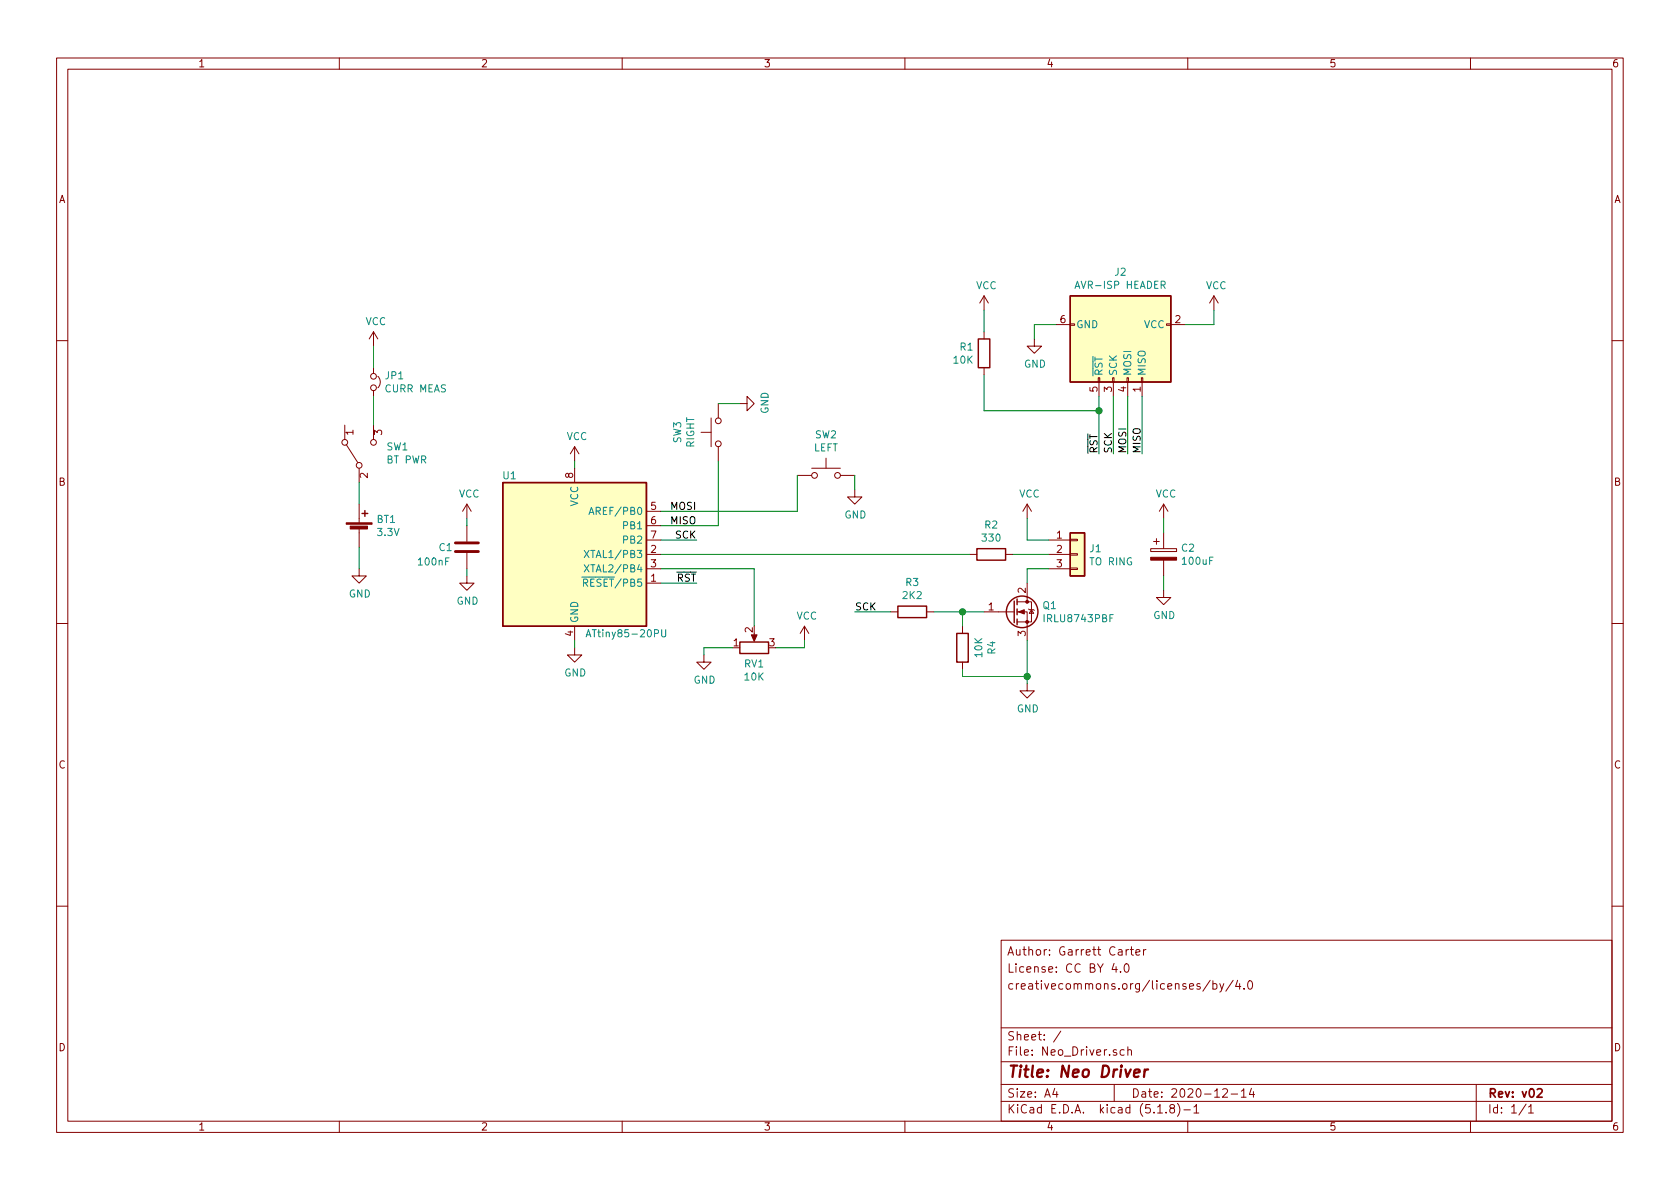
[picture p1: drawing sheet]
<svg xmlns="http://www.w3.org/2000/svg" width="297mm" height="210mm" viewBox="0 0 297 210" stroke-linecap="round" stroke-linejoin="round" font-family="sans-serif">
<g fill="none" stroke="#840000" stroke-width=".18">
<path d="M10 10.3h277v189.9h-277zM12 12.2h273v186.1h-273zM60 10.3v1.9M110 10.3v1.9M160 10.3v1.9M210 10.3v1.9M260 10.3v1.9M66 58.7v2.5M66 58.7l-.7 1.2M66 58.7l.8 1.2M174 52.3v2.6M174 58.7v1.2"/>
<path d="M174 52.3l-.8 1.3M174 52.3l.8 1.3M182.9 59.9v1.3h1.2l-1.2 1.3-1.3-1.3h1.3M186.7 57.4h2.5M189.2 57.3h.8v.2h-.8zM206.2 57.3h.8v.2h-.8zM207 57.4h2.5M214.6 52.3l-.7 1.3M214.6 52.3v2.6M214.6 52.3l.8 1.3M10 60.2h2M61 75.2v2.5"/>
<path d="M61.2 78.6l2 3.2M66 65v1M66 69.1v1M66 75.2v2.5M66.8 66.5a1.41 1.41 0 0 1 0 2.1M101.6 79l-.8 1.3M101.6 79v2.5M101.6 79l.8 1.3M124 76.4h1.7M125.7 73.9v5.1M127 71.4v2.5M127 79v2.5"/>
<path d="M130.8 71.4h1.3v-1.3l1.2 1.3-1.2 1.2v-1.2M174 65v1.3M194.2 66.8h.2v.8h-.2zM194.3 67.6v2.5M196.7 66.8h.3v.8h-.3zM196.8 67.6v2.5M199.3 66.8h.2v.8h-.2zM199.4 67.6v2.5M201.8 66.8h.3v.8h-.3zM201.9 67.6v2.5M285 60.2h2M63.5 82.8v2.5"/>
<path d="M63.5 89.1v3.4M63.5 93.5v3.3M82.5 89.1l-.7 1.3M82.5 89.1v2.6M82.5 93v2.8M82.5 97.8v2.8M82.5 89.1l.8 1.3M101.6 82.8v2.5M114.3 98h2.5M114.3 95.5h2.5M114.3 90.4h2.5M114.3 93h2.5"/>
<path d="M141 84.1h2.5M143.5 82.8h5.1M146 81v1.8M148.6 84.1h2.5M151.1 86.6v1.3h1.3l-1.3 1.2-1.2-1.2h1.2M171.4 98h1.3M177.8 98h1.3M181.6 89.1v2.6M181.6 89.1l-.8 1.3M181.6 89.1l.8 1.3M185.4 98h3.8M185.4 95.5h3.8"/>
<path d="M189.2 95.4h1.3v.2h-1.3zM189.2 97.9h1.3v.3h-1.3zM203.5 97h4.5v.5h-4.5zM204 95.8h1M204.5 95.2v1.1M205.7 89.1v2.6M205.7 94.2v2.8M205.7 99.1v2.7M205.7 89.1l-.7 1.3M205.7 89.1l.8 1.3M10 110.3h2M63.5 100.6v1.2h1.3l-1.3 1.3-1.3-1.3h1.3"/>
<path d="M82.5 101.8v1.3h1.3l-1.3 1.3-1.2-1.3h1.2M101.6 114.5v1.3h1.3l-1.3 1.3-1.3-1.3h1.3M101.6 110.7v2.6M114.3 100.6h2.5M114.3 103.1h2.5M124.5 115.8v1.3h1.2l-1.2 1.3-1.3-1.3h1.3M133.3 112v1M142.2 110.7l-.7 1.3M142.2 110.7v2.6M142.2 110.7l.8 1.3M157.5 108.2h1.2M163.8 108.2h1.3"/>
<path d="M170.2 110.7v1.3M170.2 117.1v1.3M174 108.2h5.3M179.8 108.2h1.8v5.1M179.8 106.4h2.6v3.6h-2.6M181.6 103.1v3.3M181.9 107.7l.1 .1h.8l.1 .1M182.4 107.8l.4 .7h-.8zM185.4 100.6h3.8M189.2 100.5h1.3v.2h-1.3zM205.7 104.4v1.3h1.3l-1.3 1.2-1.2-1.2h1.2M285 110.3h2"/>
<path d="M181.6 120.9v1.3h1.3l-1.3 1.2-1.3-1.2h1.3M10 160.2h2M177 166.3h108v32h-108zM197 170.4l-.4 1h1M197.3 170.9v1M198.1 171.8v.1M198.9 170.6l.2-.2a.81 .81 0 0 1 .6 .6 .81 .81 0 0 1-.3 .9h-.1a.79 .79 0 0 1-.4-1.3zM199.1 167.9v1M199.5 167.9l-.4 .3M199.8 167.9h.6M200.1 167.4v1.3l.3 .2M200.8 168.4l.7-.1v-.3l-.5-.1-.2 .2 .1 .7h.6"/>
<path d="M202.2 167.9v1M202.6 167.9l-.4 .3M214 173.3l-1.3 2M214.5 174l.4-.1 .3 .3-.1 .6-.2 .1-.4-.1M214.5 173.4v1.5M215.7 173.9l.3 1M216.4 173.9l-.5 1.4-.2 .1M218 173.3l-1.3 2M218.8 173.3l-.3 1.1h.9M219.2 173.9v1M220 174.8v.1M220.8 173.5l.2-.1a.8 .8 0 0 1 .5 .8 .8 .8 0 0 1-.5 .7 1 1 0 0 1-.2-1.4z"/>
<path d="M285 160.2h2M60 198.3v1.9M110 198.3v1.9M160 198.3v1.9M177 194.8h108M177 191.8h108M177 187.8h108M177 181.8h108M186.5 192.5l-.4 1h1M186.8 193v1M187.6 182.3l-1.3 2M197 191.8v3"/>
<path d="M198.8 185.7l-.5-.1-.3 .3 .1 .6 .2 .1 .5-.1M199.4 185.7h.1a.37 .37 0 0 1 .6 .1v.8M199.4 185.1v1.5M204.7 196.8h.8M206.2 196.7v.1M207.1 196l-.3-.3 .2-.3a.48 .48 0 0 1 .6 .1l-.1 .4a.52 .52 0 0 0-.6 .2 .52 .52 0 0 0 .1 .6l.4 .1 .2-.1 .1-.4-.3-.3M208.2 195.1a1.71 1.71 0 0 1 0 2.3M209.3 196.3h1.2M210 198.3v1.9M211.1 195.8l.4-.5v1.5M211.1 196.8h.9M216.2 192.7l.2-.2h.4l.2 .5-.9 1h.9"/>
<path d="M217.7 193.5h1.1M219.5 193l.4-.5v1.5M219.5 194h.8M221.3 192.5l-.4 1h.9M221.6 193v1M260 198.3v1.9M261 191.8v6.5M269.8 195.2l-1.2 2M270.3 195.8l.4-.5v1.5M270.3 196.8h.8"/>
<circle cx="61" cy="78.2" r=".51"/>
<circle cx="66" cy="78.2" r=".51"/>
<circle cx="66" cy="68.6" r=".51"/>
<circle cx="66" cy="66.5" r=".51"/>
<circle cx="127" cy="78.5" r=".51"/>
<circle cx="127" cy="74.4" r=".51"/>
<circle cx="63.5" cy="82.3" r=".51"/>
<circle cx="144" cy="84.1" r=".51"/>
<circle cx="148.1" cy="84.1" r=".51"/>
</g>
<path d="M271.8 192.7l.2-.2h.4l.3 .5-1 1h1" fill="none" stroke="#840000" stroke-width=".3"/>
<path d="M200.5 189.8l1-.2-.1-.4-.5-.1-.3 .3-.1 .9 .2 .1 .6-.1M202.4 189.1l-.1 1.3M203 189.1a.55 .55 0 0 0-.6 .4" fill="none" stroke="#840000" stroke-width=".41"/>
<g fill="none" stroke="#840000" stroke-width=".25">
<path d="M173 59.9h2v5.1h-2zM189.2 52.3h17.8v15.3h-17.8zM64 90.8h1M64.5 90.3v1M88.9 85.3h25.4v25.4h-25.4zM172.7 97h5.1v2.1h-5.1zM189.2 94.2h2.6v7.6h-2.6zM130.8 113.5h5.1v2.1h-5.1zM158.7 107.2h5.1v2h-5.1zM169.2 112h2v5.1h-2zM179.3 106.3v3.8M179.8 105.9v1"/>
<path d="M179.8 107.7v1M179.8 109.5v1"/>
<circle cx="180.7" cy="108.2" r="2.79"/>
</g>
<g fill="#840000" stroke="#840000" stroke-width=".18">
<path d="M180.1 108.2l1-.4v.8z"/>
<path d="M132.8 112.3h1.1l-.6 1.1z"/>
<path d="M203.5 98.5h4.5v.6h-4.5z"/>
<path d="M61.2 92.5h4.6v.2h-4.6z"/>
<path d="M61.9 93h3.1v.5h-3.1z"/>
<circle cx="181.6" cy="110" r=".25"/>
<circle cx="181.6" cy="106.4" r=".25"/>
</g>
<g fill="#ffffc2" stroke="#ffffc2" stroke-width=".18">
<path d="M189.2 94.2h2.6v7.6h-2.6z"/>
<path d="M189.2 52.3h17.8v15.3h-17.8z"/>
<path d="M88.9 85.3h25.4v25.4h-25.4z"/>
</g>
<path d="M80.5 97.5h4.1M80.5 96h4.1" fill="none" stroke="#840000" stroke-width=".51"/>
<path d="M103.3 97.3l.8 1.3M103.3 99.9l.8 1.2M104.1 91l.5-1.3 .4 1.3M104.1 97.3l-.8 1.3M104.1 99.9l-.8 1.2M104.3 90.6h.6M102.9 102.1h1.2M103.2 103.1l.6-.1 .1-.2-.1-.3-.1-.1h-.5v1.3M103.5 103.1l.4 .6M103.6 112.6l.4-1.3 .5 1.3M103.7 112.3h.6M117 111.3v1.1l.2 .2h.4l.1-.2v-1.1" fill="none" stroke="#008484" stroke-width=".18"/>
<g fill="none" stroke="#008400" stroke-width=".18">
<path d="M174 54.9v3.8M186.7 57.4h-3.8v2.5M214.6 54.9v2.5h-5.1M66 61.2v3.8M66 70.1v5.1M127 71.4h3.8M174 66.3v6.3h20.3M194.3 70.1v10.2M196.8 70.1v10.2M199.4 70.1v10.2M201.9 70.1v10.2M63.5 85.3v3.8"/>
<path d="M63.5 96.8v3.8M82.5 91.7v1.3M101.6 81.5v1.3M116.8 98h54.6M116.8 95.5h6.4M127 81.5v11.5h-10.2M141 84.1v6.3h-24.2M151.1 84.1v2.5M179.1 98h6.3M181.6 91.7v3.8h3.8M205.7 91.7v2.5M82.5 100.6v1.2"/>
<path d="M101.6 113.3v1.2M116.8 100.6h16.5v10.1M116.8 103.1h6.4M129.5 114.5h-5v1.3M142.2 113.3v1.2h-5M151.1 108.2h6.4M165.1 108.2h8.9M170.2 108.2v2.5M170.2 118.4v1.2h11.4M181.6 113.3v7.6M185.4 100.6h-3.8v2.5M205.7 101.8v2.6"/>
</g>
<g fill="#008400" stroke="#008400" stroke-width=".25">
<circle cx="194.3" cy="72.6" r=".51"/>
<circle cx="181.6" cy="119.6" r=".51"/>
<circle cx="170.2" cy="108.2" r=".51"/>
</g>
<text font-size="2.8" fill="#840000" x="178" y="190.5">Title: Neo Driver</text>
<g font-size="2.1" fill="#840000">
<text x="178" y="172">License: CC BY 4.0</text>
<text x="178" y="169">Author: Garrett Carter</text>
<text x="178" y="175">creativecommons.org/licenses/by/4.0</text>
<text x="178" y="184">Sheet: /</text>
<text x="178" y="186.7">File: Neo_Driver.sch</text>
<text x="178" y="196.9">KiCad E.D.A. kicad (5.1.8)-1</text>
<text x="178" y="194.1">Size: A4</text>
<text x="200" y="194.1">Date: 2020-12-14</text>
<text x="263" y="194.1">Rev: v02</text>
<text x="263" y="196.9">Id: 1/1</text>
</g>
<g font-size="1.8" fill="#840000">
<text x="35" y="11.9">1</text>
<text x="85" y="11.9">2</text>
<text x="135" y="11.9">3</text>
<text x="185" y="11.9">4</text>
<text x="235" y="11.9">5</text>
<text x="285" y="11.9">6</text>
<text x="10.4" y="35.9">A</text>
<text x="285.4" y="35.9">A</text>
<text x="187.5" y="57.1">6</text>
<text x="207.8" y="57.1">2</text>
<text x="194.1" y="69.3" transform="rotate(-90 194.1 69.3)">5</text>
<text x="196.6" y="69.3" transform="rotate(-90 196.6 69.3)">3</text>
<text x="199.1" y="69.3" transform="rotate(-90 199.1 69.3)">4</text>
<text x="201.7" y="69.3" transform="rotate(-90 201.7 69.3)">1</text>
<text x="62.5" y="76.9" transform="rotate(-90 62.5 76.9)">1</text>
<text x="67.6" y="76.9" transform="rotate(-90 67.6 76.9)">3</text>
<text x="10.4" y="85.9">B</text>
<text x="65" y="84.6" transform="rotate(-90 65 84.6)">2</text>
<text x="101.3" y="84.6" transform="rotate(-90 101.3 84.6)">8</text>
<text x="285.4" y="85.9">B</text>
<text x="115.1" y="90.2">5</text>
<text x="115.1" y="92.7">6</text>
<text x="115.1" y="95.2">7</text>
<text x="186.8" y="95.2">1</text>
<text x="115.1" y="97.8">2</text>
<text x="115.1" y="100.3">3</text>
<text x="186.8" y="97.8">2</text>
<text x="186.8" y="100.3">3</text>
<text x="115.1" y="102.9">1</text>
<text x="174.8" y="107.9">1</text>
<text x="181.4" y="104.9" transform="rotate(-90 181.4 104.9)">2</text>
<text x="101.3" y="112.5" transform="rotate(-90 101.3 112.5)">4</text>
<text x="133.1" y="111.9" transform="rotate(-90 133.1 111.9)">2</text>
<text x="181.4" y="112.5" transform="rotate(-90 181.4 112.5)">3</text>
<text x="129.7" y="114.3">1</text>
<text x="136" y="114.3">3</text>
<text x="10.4" y="135.9">C</text>
<text x="285.4" y="135.9">C</text>
<text x="10.4" y="185.9">D</text>
<text x="285.4" y="185.9">D</text>
<text x="35" y="199.9">1</text>
<text x="85" y="199.9">2</text>
<text x="135" y="199.9">3</text>
<text x="185" y="199.9">4</text>
<text x="235" y="199.9">5</text>
<text x="285" y="199.9">6</text>
</g>
<g font-size="1.8" fill="#008484">
<text x="172.6" y="51.1">VCC</text>
<text x="190.6" y="51.1">AVR-ISP HEADER</text>
<text x="197.2" y="48.8">J2</text>
<text x="213.2" y="51.1">VCC</text>
<text x="64.6" y="57.5">VCC</text>
<text x="190.2" y="58">GND</text>
<text x="202.3" y="58">VCC</text>
<text x="168.7" y="64.3">10K</text>
<text x="169.8" y="62">R1</text>
<text x="181.1" y="65">GND</text>
<text x="68.1" y="69.4">CURR MEAS</text>
<text x="68.2" y="67.1">JP1</text>
<text x="194.9" y="66.5" transform="rotate(-90 194.9 66.5)">RST</text>
<text x="197.5" y="66.5" transform="rotate(-90 197.5 66.5)">SCK</text>
<text x="200" y="66.5" transform="rotate(-90 200 66.5)">MOSI</text>
<text x="202.6" y="66.5" transform="rotate(-90 202.6 66.5)">MISO</text>
<text x="100.2" y="77.8">VCC</text>
<text x="135.9" y="73.2" transform="rotate(-90 135.9 73.2)">GND</text>
<text x="144.1" y="77.5">SW2</text>
<text x="68.4" y="79.6">SW1</text>
<text x="68.5" y="82">BT PWR</text>
<text x="120.4" y="78.4" transform="rotate(-90 120.4 78.4)">SW3</text>
<text x="122.8" y="79.2" transform="rotate(-90 122.8 79.2)">RIGHT</text>
<text x="143.8" y="79.8">LEFT</text>
<text x="81.1" y="88">VCC</text>
<text x="89" y="84.8">U1</text>
<text x="102.2" y="89.6" transform="rotate(-90 102.2 89.6)">VCC</text>
<text x="180.2" y="88">VCC</text>
<text x="204.3" y="88">VCC</text>
<text x="66.6" y="92.5">BT1</text>
<text x="66.8" y="94.8">3.3V</text>
<text x="105.1" y="91.1">AREF/PB0</text>
<text x="110.4" y="93.6">PB1</text>
<text x="149.3" y="91.7">GND</text>
<text x="173.8" y="95.8">330</text>
<text x="174.1" y="93.5">R2</text>
<text x="74.1" y="100">100nF</text>
<text x="77.7" y="97.5">C1</text>
<text x="104.3" y="98.7">XTAL1/PB3</text>
<text x="104.3" y="101.2">XTAL2/PB4</text>
<text x="110.4" y="96.1">PB2</text>
<text x="192.7" y="97.7">J1</text>
<text x="192.8" y="100">TO RING</text>
<text x="208.9" y="97.6">C2</text>
<text x="209.2" y="99.9">100uF</text>
<text x="61.7" y="105.7">GND</text>
<text x="80.7" y="106.9">GND</text>
<text x="104" y="103.8">RESET/PB5</text>
<text x="159.7" y="105.9">2K2</text>
<text x="160.2" y="103.6">R3</text>
<text x="184.4" y="107.7">Q1</text>
<text x="102.2" y="110.2" transform="rotate(-90 102.2 110.2)">GND</text>
<text x="104.5" y="112.7">ATtiny85-20PU</text>
<text x="140.8" y="109.6">VCC</text>
<text x="184.9" y="110">IRLU8743PBF</text>
<text x="203.9" y="109.5">GND</text>
<text x="99.8" y="119.6">GND</text>
<text x="131.6" y="118">RV1</text>
<text x="173.7" y="116.2" transform="rotate(-90 173.7 116.2)">10K</text>
<text x="176" y="115.7" transform="rotate(-90 176 115.7)">R4</text>
<text x="122.6" y="120.9">GND</text>
<text x="131.7" y="120.3">10K</text>
<text x="179.8" y="126">GND</text>
</g>
<g font-size="1.8">
<text x="194.1" y="80.3" transform="rotate(-90 194.1 80.3)">RST</text>
<text x="196.6" y="80.3" transform="rotate(-90 196.6 80.3)">SCK</text>
<text x="199.1" y="80.3" transform="rotate(-90 199.1 80.3)">MOSI</text>
<text x="201.7" y="80.3" transform="rotate(-90 201.7 80.3)">MISO</text>
<text x="118.7" y="92.7">MISO</text>
<text x="118.7" y="90.2">MOSI</text>
<text x="119.5" y="95.2">SCK</text>
<text x="119.7" y="102.9">RST</text>
<text x="151.1" y="107.9">SCK</text>
</g>
</svg>
